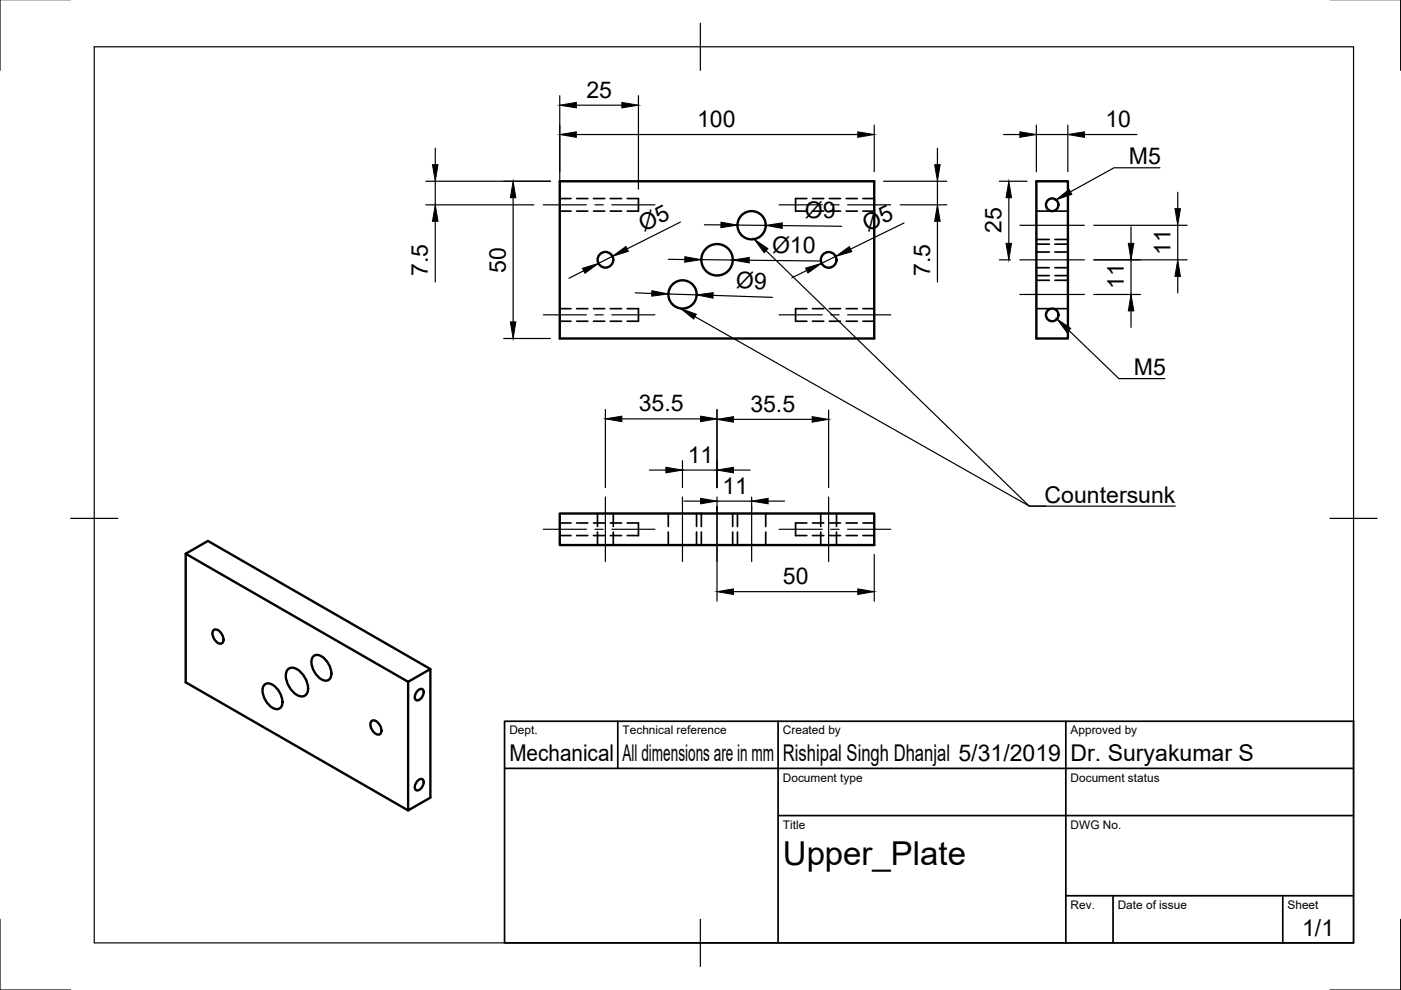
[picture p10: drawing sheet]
<svg xmlns="http://www.w3.org/2000/svg" width="297mm" height="210mm" viewBox="0 0 297 210" stroke-linecap="round" stroke-linejoin="round" font-family="sans-serif">
<!-- layer: Hidden -->
<g fill="none" stroke="#000" stroke-width=".36">
<path d="M118.7 44.8h2.4M118.7 42.1h2.4M122.3 44.8h2.3M122.3 42.1h2.3M125.8 44.8h2.4M125.8 42.1h2.4M129.4 44.8h2.4M129.4 42.1h2.4M133 42.1h2.4v2.7h-2.4M171.1 42.1h-2.4v2.7h2.4M172.3 44.8h2.3M172.3 42.1h2.3"/>
<path d="M175.8 44.8h2.4M175.8 42.1h2.4M179.4 44.8h2.4M179.4 42.1h2.4M183 44.8h2.4M183 42.1h2.4M219.7 44.8h2.8M219.7 56.8h2.8M219.7 53.4h2.8M219.7 50.8h2.8M219.7 59.4h2.8M219.7 58.4h2.8"/>
<path d="M219.7 51.8h2.8M223.7 44.8h2.7M223.7 56.8h2.7M223.7 53.4h2.7M223.7 50.8h2.7M223.7 59.4h2.7M223.7 58.4h2.7M223.7 51.8h2.7M118.7 68.1h2.4M118.7 65.4h2.4M122.3 68.1h2.3M122.3 65.4h2.3"/>
<path d="M125.8 68.1h2.4M125.8 65.4h2.4M129.4 68.1h2.4M129.4 65.4h2.4M133 65.4h2.4v2.7h-2.4M171.1 65.4h-2.4v2.7h2.4M172.3 68.1h2.3M172.3 65.4h2.3M175.8 68.1h2.4M175.8 65.4h2.4M179.4 68.1h2.4M179.4 65.4h2.4"/>
<path d="M183 68.1h2.4M183 65.4h2.4M219.7 65.4h2.8M223.7 65.4h2.7M118.7 113.6h2.4M118.7 110.9h2.4M122.3 113.6h2.3M122.3 110.9h2.3M125.8 113.6h2.4M125.8 110.9h2.4M126.7 108.9v2.7M126.7 112.8v2.8"/>
<path d="M129.4 113.6h2.4M129.4 110.9h2.4M130 108.9v2.7M130 112.8v2.8M133 110.9h2.4v2.7h-2.4M141.7 108.9v2.7M141.7 112.8v2.8M147.7 108.9v2.7M147.7 112.8v2.8M148.7 108.9v2.7M148.7 112.8v2.8M155.3 108.9v2.7"/>
<path d="M155.3 112.8v2.8M156.4 108.9v2.7M156.4 112.8v2.8M162.3 108.9v2.7M162.3 112.8v2.8M171.1 110.9h-2.4v2.7h2.4M172.3 113.6h2.3M172.3 110.9h2.3M174 108.9v2.7M174 112.8v2.8M175.8 113.6h2.4M175.8 110.9h2.4"/>
<path d="M177.4 108.9v2.7M177.4 112.8v2.8M179.4 113.6h2.4M179.4 110.9h2.4M183 113.6h2.4M183 110.9h2.4"/>
</g>
<!-- layer: Visible -->
<g fill="none" stroke="#000" stroke-width=".51">
<path d="M118.7 38.4h66.7v33.4h-66.7zM219.7 38.4h6.7v33.4h-6.7zM39.4 117.4l47.1 27.2 4.7-2.7M118.7 108.9h66.7v6.7h-66.7zM45.3 133.6a1.43 1.43 0 0 1 1.9 1.1 1.27 1.27 0 0 1-.3 1.8 2.05 2.05 0 0 1-1.6-2.9zM66.3 139.3a1.47 1.47 0 0 1 2.3 .2 4 4 0 0 1 1.4 4.4 1.47 1.47 0 0 1-2.3-.2 4 4 0 0 1-1.4-4.4zM55.9 145.3a1.47 1.47 0 0 1 2.4 .2 4 4 0 0 1 1.3 4.4 1.47 1.47 0 0 1-2.3-.2 4 4 0 0 1-1.4-4.4zM61.1 141.9a2.18 2.18 0 0 1 2.9 .9 4.4 4.4 0 0 1 1.1 4.2 1.65 1.65 0 0 1-2.7 0 4.5 4.5 0 0 1-1.6-4.8zM78.8 152.9a1.43 1.43 0 0 1 1.9 1.1 1.27 1.27 0 0 1-.3 1.7 2.05 2.05 0 0 1-1.6-2.8zM86.5 144.6v27.2l4.7-2.7v-27.2l-47.1-27.2-4.7 2.7v27.3l47.1 27.1M88.6 146.4a.69 .69 0 0 1 1.2-.1 1.65 1.65 0 0 1-1.6 2.1 1.52 1.52 0 0 1 .4-2zM88.6 165.5a.69 .69 0 0 1 1.2-.1 1.65 1.65 0 0 1-1.6 2.1 1.52 1.52 0 0 1 .4-2z"/>
<circle cx="128.4" cy="55.1" r="1.66"/>
<circle cx="152" cy="55.1" r="3.3"/>
<circle cx="159.4" cy="47.8" r="3"/>
<circle cx="175.7" cy="55.1" r="1.66"/>
<circle cx="223.1" cy="43.4" r="1.33"/>
<circle cx="144.7" cy="62.4" r="3"/>
<circle cx="223.1" cy="66.8" r="1.33"/>
</g>
<!-- layer: Border -->
<path d="M0 -.1v15M297 -.1v15M20 9.9h267v190h-267zM148.5 4.9v10M15 109.9h10M282 109.9h10M0 194.9v15h15M148.5 194.9v10M297 194.9v15h-15" fill="none" stroke="#000" stroke-width=".25"/>
<!-- layer: TitleBlock -->
<path d="M107 152.9h180v47h-180zM131 152.9v10M165 152.9v47M226 152.9v47M107 162.9h180M165 172.9h122M226 189.9h61M236 189.9v10M272 189.9v10" fill="none" stroke="#000" stroke-width=".36"/>
<!-- layer: Center Lines -->
<g fill="none" stroke="#000" stroke-width=".25">
<path d="M115.2 43.4h9.1M126.1 43.4h1.8M129.7 43.4h9.2M165.2 43.4h9.1M176.1 43.4h1.8M179.7 43.4h9.1M216.2 47.8h13.7M216.2 55.1h13.7M115.2 66.8h9.1M126.1 66.8h1.8M129.7 66.8h9.2M165.2 66.8h9.1"/>
<path d="M176.1 66.8h1.8M179.7 66.8h9.1M216.2 62.4h13.7M115.2 112.2h9.1M126.1 112.2h1.8M128.4 105.4v13.7M129.7 112.2h9.2M144.7 105.4v13.7M152 105.4v13.7M159.4 105.4v13.7M165.2 112.2h9.1M175.7 105.4v13.7"/>
<path d="M176.1 112.2h1.8M179.7 112.2h9.1"/>
</g>
<!-- layer: Dimensions -->
<g fill="none" stroke="#000" stroke-width=".25">
<path d="M90.3 38.4h26.4M92.3 31.4v3.5M92.3 38.4v5M118.7 20.3v19.8M122.2 28.5h59.7M122.2 22.3h9.6M135.4 20.3v19.8M185.4 26.5v9.9M187.3 38.4h13.4M198.8 31.4v3.5M198.8 38.4v5M211.9 38.4h5.8"/>
<path d="M212.7 28.5h3.5M219.7 28.5h6.7M219.7 26.5v9.9M226.4 26.5v9.9M229.9 28.5h11.2M90.3 43.4h22.9M92.3 46.9v12.9M108.8 41.9v26.4M123.7 57.4l-3.1 1.6M129.8 54.3l-2.9 1.6M141.7 55h3.5M144.3 47.1l-11.3 5.7"/>
<path d="M148.7 55l6.7 .1M149.4 47.7h3.5M156.4 47.7l5.9 .1M158.9 55.2l15.3 .1M165.9 47.8l12.6 .2M171 57.4l-3.1 1.5M177.2 54.4l-3 1.4M190.9 43.4h9.8M191.7 47.3l-11.4 5.5M198.8 46.9v12.9M211.9 55.1h2.3M213.9 41.9v9.7"/>
<path d="M231.9 55.1h19.8M231.9 47.8h19.8M239.8 48.1v3.5M239.8 55.1v7.3M249.7 40.8v3.5M249.7 47.8v7.3M249.7 58.6v3.5M106.8 71.8h9.9M134.7 62.1l3.5 .1M141.7 62.3l6 .2M151.2 62.6l12.6 .4M231.9 62.4h9.9"/>
<path d="M239.8 65.9v3.5M128.4 86.8v16.6M131.8 88.8h16.7M137.7 99.7h3.5M144.7 97.7v5.7M144.7 99.7h7.3M152 86.8v16.6M155.5 99.7h3.5M155.5 88.9h16.7M175.7 86.9v16.5M145 106.2h3.5M152 107.4v20.1"/>
<path d="M152 106.2h7.4M159.4 107.4v.8M162.9 106.2h3.4M185.4 117.6v9.9M155.5 125.4h26.4"/>
</g>
<g fill="#000" stroke="#000" stroke-width=".21">
<path d="M91.7 34.9h1.2l-.6 3.5zM118.7 28.5l3.5-.5v1.1zM118.7 22.3l3.5-.6v1.2zM131.8 21.7l3.6 .6-3.6 .6zM181.9 28l3.5 .5-3.5 .6zM198.2 34.9h1.1l-.5 3.5zM216.2 28l3.5 .5-3.5 .6zM226.4 28.5l3.5-.5v1.1zM92.3 43.4l.6 3.5h-1.2zM108.8 38.4l.6 3.5h-1.2zM123.5 56.9l3.4-1-2.9 2zM129.8 54.3l2.9-2 .5 1z"/>
<path d="M145.2 54.4l3.5 .6-3.5 .6zM152.9 47.1l3.5 .6-3.6 .6zM155.4 55.1l3.5-.5v1.1zM162.3 47.8l3.6-.5-.1 1.1zM170.8 56.8l3.4-1-2.9 2.1zM177.2 54.4l2.9-2.1 .5 1.1zM198.8 43.4l.5 3.5h-1.1zM213.9 38.4l.6 3.5h-1.2zM213.3 51.6h1.2l-.6 3.5zM239.2 51.6h1.2l-.6 3.5zM249.7 55.1l.6 3.5h-1.2zM249.1 44.3h1.2l-.6 3.5z"/>
<path d="M108.2 68.3h1.2l-.6 3.5zM138.2 61.6l3.5 .7-3.5 .5zM147.7 62.5l3.5-.4v1.1zM239.8 62.4l.6 3.5h-1.2zM128.4 88.8l3.4-.6v1.2zM141.2 99.1l3.5 .6-3.5 .6zM148.5 88.2l3.5 .6-3.5 .6zM152 99.7l3.5-.6v1.2zM152 88.9l3.5-.6v1.2zM172.2 88.3l3.5 .6-3.5 .6zM148.5 105.7l3.5 .5-3.5 .6zM159.4 106.2l3.5-.5v1.1z"/>
<path d="M152 125.4l3.5-.5v1.1zM181.9 124.9l3.5 .5-3.5 .6z"/>
</g>
<!-- layer: Annotations -->
<path d="M159.9 50.7l2.9 2-.8 .9zM223.9 42.4l2.8-2.2 .5 1zM144.3 65.4l3.3 1.2-.5 1zM224.1 67.6l2.9 2-.8 .9z" fill="#000" stroke="#000" stroke-width=".21"/>
<path d="M245.9 35.6h-9.7l-9.3 5.1M162.4 53.1l55.8 54.2h31M147.3 67.1l70.9 40.2h3.5M226.6 70.1l10.6 10.2h9.8" fill="none" stroke="#000" stroke-width=".25"/>
<text font-size="7" x="166" y="183.4">Upper_Plate</text>
<g font-size="4.9">
<text x="124.3" y="20.7">25</text>
<text x="147.8" y="27">100</text>
<text x="234.4" y="27">10</text>
<text x="239.3" y="34.9">M5</text>
<text x="170.7" y="46.2" transform="rotate(1 170.7 46.2)">Ø9</text>
<text x="136.5" y="49.1" transform="rotate(-27 136.5 49.1)">Ø5</text>
<text x="163.7" y="53.6" transform="rotate(1 163.7 53.6)">Ø10</text>
<text x="183.9" y="49.2" transform="rotate(-26 183.9 49.2)">Ø5</text>
<text x="212.3" y="49.5" transform="rotate(-90 212.3 49.5)">25</text>
<text x="248.2" y="54" transform="rotate(-90 248.2 54)">11</text>
<text x="90.7" y="58.5" transform="rotate(-90 90.7 58.5)">7.5</text>
<text x="107.2" y="57.8" transform="rotate(-90 107.2 57.8)">50</text>
<text x="197.2" y="58.5" transform="rotate(-90 197.2 58.5)">7.5</text>
<text x="156" y="61.1" transform="rotate(2 156 61.1)">Ø9</text>
<text x="238.3" y="61.3" transform="rotate(-90 238.3 61.3)">11</text>
<text x="240.4" y="79.6">M5</text>
<text x="135.4" y="87.2">35.5</text>
<text x="159.1" y="87.4">35.5</text>
<text x="145.8" y="98.2">11</text>
<text x="153.2" y="104.7">11</text>
<text x="221.5" y="106.6">Countersunk</text>
<text x="166" y="123.9">50</text>
<text x="108" y="161.4">Mechanical</text>
<text x="132" y="161.4">All dimensions are in mm</text>
<text x="166" y="161.4">Rishipal Singh Dhanjal 5/31/2019</text>
<text x="227" y="161.4">Dr. Suryakumar S</text>
<text x="276.1" y="198.6">1/1</text>
</g>
<g font-size="2.5">
<text x="108" y="155.7">Dept.</text>
<text x="132" y="155.7">Technical reference</text>
<text x="166" y="155.7">Created by</text>
<text x="227" y="155.7">Approved by</text>
<text x="166" y="165.7">Document type</text>
<text x="227" y="165.7">Document status</text>
<text x="166" y="175.7">Title</text>
<text x="227" y="175.7">DWG No.</text>
<text x="227" y="192.7">Rev.</text>
<text x="237" y="192.7">Date of issue</text>
<text x="273" y="192.7">Sheet</text>
</g>
</svg>
